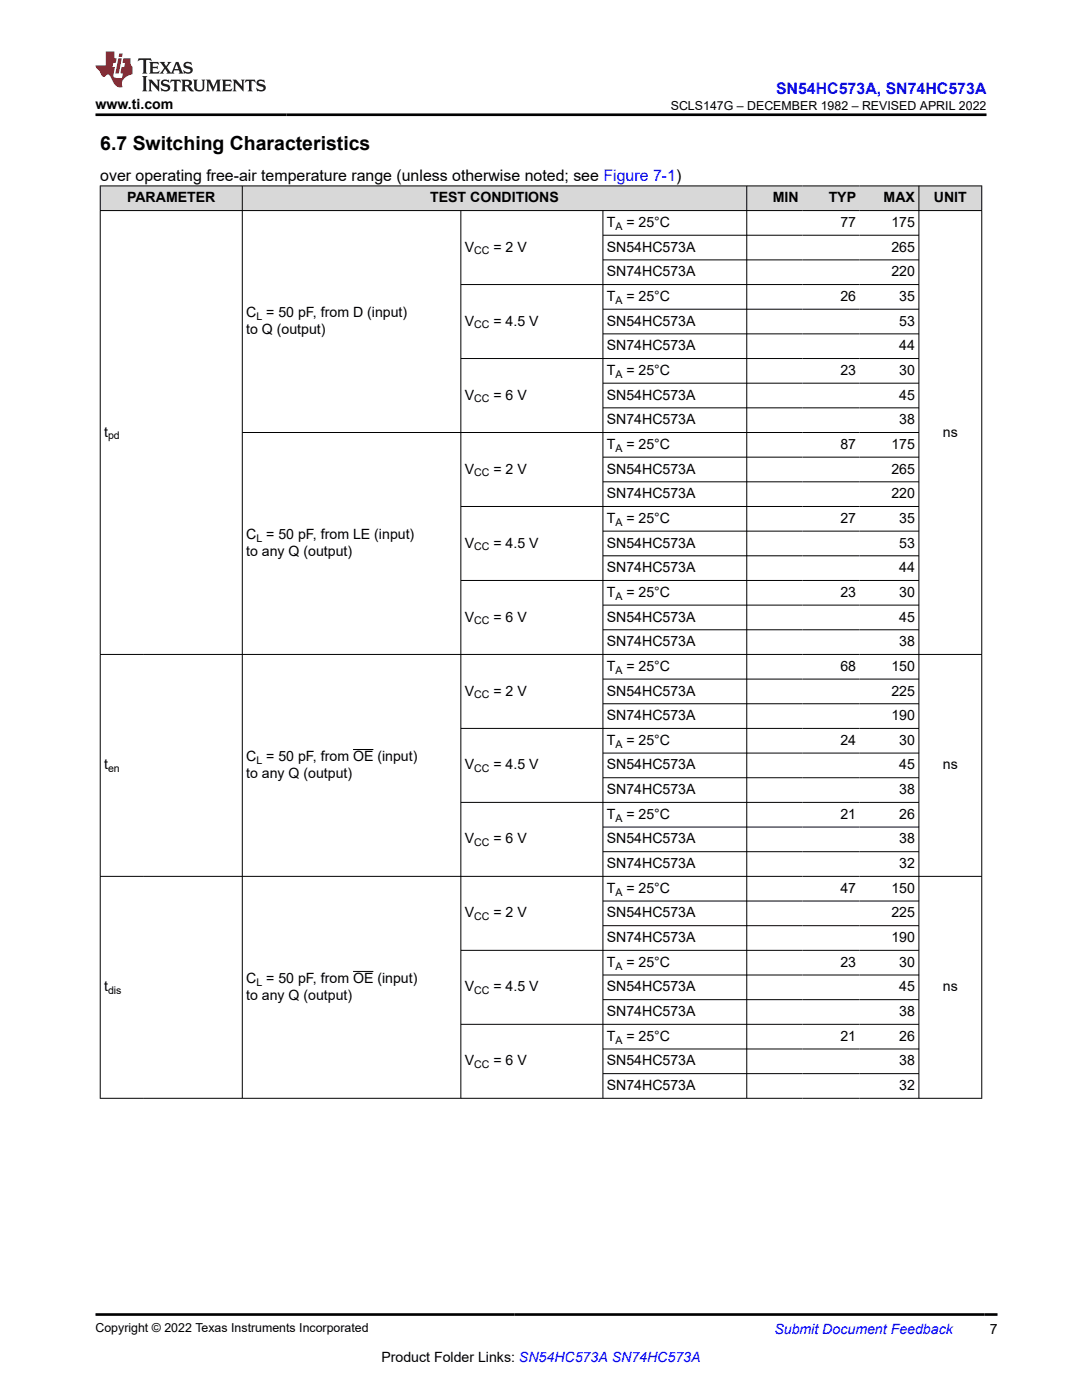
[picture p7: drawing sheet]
<svg xmlns="http://www.w3.org/2000/svg" width="216mm" height="279mm" viewBox="0 0 216 279" stroke-linecap="round" stroke-linejoin="round" font-family="sans-serif">
<g fill="#d8d8d8">
<path d="M20 37.1h175.9v4.9h-175.9z" fill-rule="evenodd"/>
<path d="M20.1 37.2h28.2v4.8h-28.2z" fill-rule="evenodd"/>
<path d="M48.4 37.2h100.5v4.8h-100.5z" fill-rule="evenodd"/>
<path d="M149.1 37.2h11v4.8h-11z" fill-rule="evenodd"/>
<path d="M160.1 37.2h11.4v4.8h-11.4z" fill-rule="evenodd"/>
<path d="M171.5 37.2h11.8v4.8h-11.8z" fill-rule="evenodd"/>
<path d="M183.4 37.2h12.4v4.8h-12.4z" fill-rule="evenodd"/>
</g>
<g fill="none" stroke="#000" stroke-width=".2">
<path d="M19.9 37.1h176.1M20 37v182.3M48.3 37v182.3M149 37v182.3M183.4 37v182.3M195.9 37v182.3M19.9 42h176.1M92 42v177.3M92 56.8h91.4M120.3 42v177.3M120.3 46.9h63.1M120.3 51.9h63.1"/>
<path d="M120.3 61.7h63.1M120.3 66.6h63.1M120.3 76.5h63.1M183.4 71.6h-91.4M48.3 86.3h135.1M120.3 81.4h63.1M120.3 91.2h63.1M120.3 96.2h63.1M92 101.1h91.4M120.3 106h63.1M120.3 110.9h63.1M183.4 115.8h-91.4"/>
<path d="M19.9 130.6h176.1M120.3 120.8h63.1M120.3 125.7h63.1M120.3 135.5h63.1M70.4 149.6h4.1M120.3 140.4h63.1M120.3 150.3h63.1M120.3 155.2h63.1M183.4 145.4h-91.4M19.9 174.9h176.1M120.3 165.1h63.1M120.3 170h63.1"/>
<path d="M120.3 179.8h63.1M183.4 160.1h-91.4M70.4 193.9h4.1M120.3 184.7h63.1M120.3 194.6h63.1M120.3 199.5h63.1M183.4 189.7h-91.4M19.9 219.2h176.1M92 204.4h91.4M120.3 209.3h63.1M120.3 214.3h63.1"/>
</g>
<path d="M27.7 11.6l-.2 .6 .5-.2h.6v.1v2.2l-.2 .4h1l-.2-.4v-2.2v-.1h.5l.5 .2-.1-.6zM29.8 12.4l.2 .3v1.6l-.2 .4h1.9l.1-.6a1.08 1.08 0 0 1-1.3 .2v-.7h.6l.4 .2v-.7l-.4 .2h-.6v-.5l.2-.2a1 1 0 0 1 1 .3l-.1-.5zM31.8 12.4l1 1.1-1 1.2h.9l-.2-.2 .4-.8 .5 .8-.2 .2h1.6l-.2-.2 .1-.5h1l.1 .5-.1 .2h.9l-.2-.4-.8-1.9h-.5l-1 2.1-.8-1.1 .9-1h-.8l.2 .2-.5 .6-.3-.6 .1-.2zM35.2 12.8l.4 1h-.8zM36.8 12.5a.65 .65 0 0 0-.2 .7 .65 .65 0 0 0 .6 .5l.7 .1 .1 .3a.79 .79 0 0 1-.7 .4 .79 .79 0 0 1-.7-.5l.1 .7 .2-.1a.93 .93 0 0 0 1.1 0 .93 .93 0 0 0 .4-.9 1.46 1.46 0 0 0-1.2-.6l-.1-.3a1.09 1.09 0 0 1 1.2 .2l-.2-.6-.1 .1-.6-.2zM28.4 15.2l.2 .4v2.2l-.2 .4h1l-.2-.4v-2.2l.2-.4zM29.6 15.9l.2 .4v1.5l-.2 .4h.8l-.3-.4v-1.3l1.7 1.8v-2l.2-.4h-.8l.2 .2 .1 1.1-1.2-1.3zM32.3 16a.65 .65 0 0 0-.2 .8 .65 .65 0 0 0 .7 .4l.6 .2 .1 .2a.79 .79 0 0 1-.7 .4 .79 .79 0 0 1-.7-.5l.1 .7 .2-.1a.93 .93 0 0 0 1.1 .1 .93 .93 0 0 0 .4-1 1.46 1.46 0 0 0-1.2-.5l-.1-.4a1.09 1.09 0 0 1 1.2 .2l-.2-.6-.1 .1-.6-.1zM34.1 15.9l-.1 .6a.63 .63 0 0 1 .7-.3l.1 1.6-.3 .4h1l-.2-.4v-1.6a.66 .66 0 0 1 .8 .3l-.1-.6zM36.2 15.9l.2 .4v1.5l-.2 .4h.9l-.2-.2v-.7h.5l.1 .2a.79 .79 0 0 0 1.2 .6l-1-.9a.61 .61 0 0 0 .6-.6 .61 .61 0 0 0-.5-.7zM36.9 16.2h.2a.47 .47 0 0 1 .5 .1 .47 .47 0 0 1 .1 .5l-.2 .1-.6 .1zM38.5 15.9l.2 .2a2.27 2.27 0 0 0 .4 2 1.04 1.04 0 0 0 1.7-.7v-1.3l.2-.2h-.8l.2 .4v1.1a.6 .6 0 0 1-.6 .6 .6 .6 0 0 1-.6-.6v-1.1l.3-.4zM41.1 15.9l.2 .4v1.5l-.2 .4h.7l-.2-.4v-1.4l.9 1.9 .8-1.9v1.4l-.2 .4h1l-.3-.4v-1.5l.3-.4h-.8l-.7 1.5-.7-1.5zM44.3 15.9l.2 .4v1.5l-.2 .4h1.9l.1-.6a1.09 1.09 0 0 1-1.3 .2v-.7h.6l.4 .2v-.6l-.4 .2h-.6v-.6l.2-.1a1.01 1.01 0 0 1 1 .3l-.1-.6zM46.4 15.9l.3 .4v1.5l-.3 .4h.8l-.2-.4v-1.3l1.6 1.8v-2l.2-.4h-.7l.2 .2v1.1l-1.2-1.3zM49 15.9l-.1 .6a.63 .63 0 0 1 .8-.3v1.6l-.3 .4h1l-.2-.4v-1.6a.66 .66 0 0 1 .8 .3l-.1-.6zM51.4 16a.65 .65 0 0 0-.2 .8 .65 .65 0 0 0 .6 .4l.6 .2 .2 .2a.79 .79 0 0 1-.8 .4 .79 .79 0 0 1-.6-.5l.1 .7 .2-.1a.93 .93 0 0 0 1 .1 .93 .93 0 0 0 .5-1 1.46 1.46 0 0 0-1.3-.5l-.1-.4a1.09 1.09 0 0 1 1.3 .2l-.2-.6-.2 .1-.5-.1z" fill="#231f20"/>
<path d="M21.1 10.3v2.7h-2.1l.1 .4 .9 1a.95 .95 0 0 0 .9 .9 .59 .59 0 0 1 .6-.4 .59 .59 0 0 1 .5 .3l.4 .8a1.59 1.59 0 0 0 2.1 1.4 1.61 1.61 0 0 1 1-2.3l1-.3-.1-1.5a1.59 1.59 0 0 1-.4-1.7h-1.4l-.2 .9h.5l-.1 .9h-.5l-.2 .9v.3l.4 .1-.2 .9h-.6a.73 .73 0 0 1-1.1-.7l.3-1.5h-.5l.2-.9h.5l.2-.9h-.5v-1.3zM23.6 11.6l-.6 3.1h.7l.6-3.1zM23.8 10.7l-.1 .6h.7l.1-.6z" fill="#ed1c24"/>
<path d="M19.1 22.9h177.8M19.1 262.3h179.9" fill="none" stroke="#000" stroke-width=".53"/>
<text font-size="3.9" x="20" y="29.9">6.7 Switching Characteristics</text>
<text font-size="3.2" fill="#00f" x="154.8" y="18.7">SN54HC573A, SN74HC573A</text>
<text font-size="3.2" x="20" y="36.1">over operating free-air temperature range (unless otherwise noted; see Figure 7-1)</text>
<g font-size="2.8">
<text x="19.1" y="21.8">www.ti.com</text>
<text x="25.3" y="40.4">PARAMETER</text>
<text x="85.8" y="40.4">TEST CONDITIONS</text>
<text x="154.2" y="40.4">MIN</text>
<text x="165.4" y="40.4">TYP</text>
<text x="176.3" y="40.4">MAX</text>
<text x="186.3" y="40.4">UNIT</text>
<text x="121.1" y="45.3">T</text>
<text x="125" y="45.3">= 25°C</text>
<text x="167.7" y="45.3">77</text>
<text x="177.9" y="45.3">175</text>
<text x="92.7" y="50.2">V</text>
<text x="98.4" y="50.2">= 2 V</text>
<text x="121.1" y="50.2">SN54HC573A</text>
<text x="177.9" y="50.2">265</text>
<text x="121.1" y="55.1">SN74HC573A</text>
<text x="177.9" y="55.1">220</text>
<text x="49.1" y="63.3">C = 50 pF, from D (input)</text>
<text x="92.7" y="65">V</text>
<text x="98.4" y="65">= 4.5 V</text>
<text x="121.1" y="60.1">T</text>
<text x="121.1" y="65">SN54HC573A</text>
<text x="125" y="60.1">= 25°C</text>
<text x="167.7" y="60.1">26</text>
<text x="179.4" y="60.1">35</text>
<text x="179.4" y="65">53</text>
<text x="49.1" y="66.7">to Q (output)</text>
<text x="121.1" y="69.9">SN74HC573A</text>
<text x="179.4" y="69.9">44</text>
<text x="121.1" y="74.8">T</text>
<text x="125" y="74.8">= 25°C</text>
<text x="167.7" y="74.8">23</text>
<text x="179.4" y="74.8">30</text>
<text x="92.7" y="79.7">V</text>
<text x="98.4" y="79.7">= 6 V</text>
<text x="121.1" y="79.7">SN54HC573A</text>
<text x="179.4" y="79.7">45</text>
<text x="20.8" y="87.1">t</text>
<text x="121.1" y="84.7">SN74HC573A</text>
<text x="121.1" y="89.6">T</text>
<text x="125" y="89.6">= 25°C</text>
<text x="167.7" y="89.6">87</text>
<text x="177.9" y="89.6">175</text>
<text x="179.4" y="84.7">38</text>
<text x="188.1" y="87.1">ns</text>
<text x="92.7" y="94.5">V</text>
<text x="98.4" y="94.5">= 2 V</text>
<text x="121.1" y="94.5">SN54HC573A</text>
<text x="177.9" y="94.5">265</text>
<text x="121.1" y="99.4">SN74HC573A</text>
<text x="177.9" y="99.4">220</text>
<text x="49.1" y="107.6">C = 50 pF, from LE (input)</text>
<text x="121.1" y="104.4">T</text>
<text x="125" y="104.4">= 25°C</text>
<text x="167.7" y="104.4">27</text>
<text x="179.4" y="104.4">35</text>
<text x="49.1" y="111">to any Q (output)</text>
<text x="92.7" y="109.3">V</text>
<text x="98.4" y="109.3">= 4.5 V</text>
<text x="121.1" y="109.3">SN54HC573A</text>
<text x="179.4" y="109.3">53</text>
<text x="121.1" y="114.2">SN74HC573A</text>
<text x="121.1" y="119.1">T</text>
<text x="125" y="119.1">= 25°C</text>
<text x="167.7" y="119.1">23</text>
<text x="179.4" y="114.2">44</text>
<text x="179.4" y="119.1">30</text>
<text x="92.7" y="124">V</text>
<text x="98.4" y="124">= 6 V</text>
<text x="121.1" y="124">SN54HC573A</text>
<text x="179.4" y="124">45</text>
<text x="121.1" y="129">SN74HC573A</text>
<text x="179.4" y="129">38</text>
<text x="121.1" y="133.9">T</text>
<text x="125" y="133.9">= 25°C</text>
<text x="167.7" y="133.9">68</text>
<text x="177.9" y="133.9">150</text>
<text x="92.7" y="138.8">V</text>
<text x="98.4" y="138.8">= 2 V</text>
<text x="121.1" y="138.8">SN54HC573A</text>
<text x="121.1" y="143.7">SN74HC573A</text>
<text x="177.9" y="138.8">225</text>
<text x="177.9" y="143.7">190</text>
<text x="121.1" y="148.6">T</text>
<text x="125" y="148.6">= 25°C</text>
<text x="167.7" y="148.6">24</text>
<text x="179.4" y="148.6">30</text>
<text x="20.8" y="153.6">t</text>
<text x="49.1" y="151.9">C = 50 pF, from OE (input)</text>
<text x="49.1" y="155.3">to any Q (output)</text>
<text x="92.7" y="153.6">V</text>
<text x="98.4" y="153.6">= 4.5 V</text>
<text x="121.1" y="153.6">SN54HC573A</text>
<text x="179.4" y="153.6">45</text>
<text x="188.1" y="153.6">ns</text>
<text x="121.1" y="158.5">SN74HC573A</text>
<text x="179.4" y="158.5">38</text>
<text x="121.1" y="163.4">T</text>
<text x="125" y="163.4">= 25°C</text>
<text x="167.7" y="163.4">21</text>
<text x="179.4" y="163.4">26</text>
<text x="92.7" y="168.3">V</text>
<text x="98.4" y="168.3">= 6 V</text>
<text x="121.1" y="168.3">SN54HC573A</text>
<text x="121.1" y="173.3">SN74HC573A</text>
<text x="179.4" y="168.3">38</text>
<text x="179.4" y="173.3">32</text>
<text x="121.1" y="178.2">T</text>
<text x="125" y="178.2">= 25°C</text>
<text x="167.7" y="178.2">47</text>
<text x="177.9" y="178.2">150</text>
<text x="92.7" y="183.1">V</text>
<text x="98.4" y="183.1">= 2 V</text>
<text x="121.1" y="183.1">SN54HC573A</text>
<text x="177.9" y="183.1">225</text>
<text x="121.1" y="188">SN74HC573A</text>
<text x="177.9" y="188">190</text>
<text x="20.8" y="197.9">t</text>
<text x="49.1" y="196.2">C = 50 pF, from OE (input)</text>
<text x="92.7" y="197.9">V</text>
<text x="98.4" y="197.9">= 4.5 V</text>
<text x="121.1" y="192.9">T</text>
<text x="121.1" y="197.9">SN54HC573A</text>
<text x="125" y="192.9">= 25°C</text>
<text x="167.7" y="192.9">23</text>
<text x="179.4" y="192.9">30</text>
<text x="179.4" y="197.9">45</text>
<text x="188.1" y="197.9">ns</text>
<text x="49.1" y="199.6">to any Q (output)</text>
<text x="121.1" y="202.8">SN74HC573A</text>
<text x="179.4" y="202.8">38</text>
<text x="121.1" y="207.7">T</text>
<text x="125" y="207.7">= 25°C</text>
<text x="167.7" y="207.7">21</text>
<text x="179.4" y="207.7">26</text>
<text x="92.7" y="212.6">V</text>
<text x="98.4" y="212.6">= 6 V</text>
<text x="121.1" y="212.6">SN54HC573A</text>
<text x="179.4" y="212.6">38</text>
<text x="121.1" y="217.5">SN74HC573A</text>
<text x="179.4" y="217.5">32</text>
<text x="197.5" y="266.1">7</text>
<text x="76.1" y="271.7">Product Folder Links: SN54HC573A SN74HC573A</text>
</g>
<text font-size="2.8" fill="#00f" x="154.5" y="266.2">Submit Document Feedback</text>
<g font-size="2.5">
<text x="133.8" y="21.9">SCLS147G – DECEMBER 1982 – REVISED APRIL 2022</text>
<text x="19.1" y="265.9">Copyright © 2022 Texas Instruments Incorporated</text>
</g>
<g font-size="2.1">
<text x="122.8" y="45.9">A</text>
<text x="94.6" y="50.8">CC</text>
<text x="51.2" y="63.9">L</text>
<text x="94.6" y="65.5">CC</text>
<text x="122.8" y="60.6">A</text>
<text x="122.8" y="75.4">A</text>
<text x="94.6" y="80.3">CC</text>
<text x="21.6" y="87.7">pd</text>
<text x="94.6" y="95.1">CC</text>
<text x="122.8" y="90.2">A</text>
<text x="122.8" y="104.9">A</text>
<text x="51.2" y="108.1">L</text>
<text x="94.6" y="109.8">CC</text>
<text x="122.8" y="119.7">A</text>
<text x="94.6" y="124.6">CC</text>
<text x="122.8" y="134.4">A</text>
<text x="94.6" y="139.4">CC</text>
<text x="122.8" y="149.2">A</text>
<text x="21.6" y="154.1">en</text>
<text x="51.2" y="152.4">L</text>
<text x="94.6" y="154.1">CC</text>
<text x="122.8" y="164">A</text>
<text x="94.6" y="168.9">CC</text>
<text x="122.8" y="178.7">A</text>
<text x="94.6" y="183.7">CC</text>
<text x="51.2" y="196.7">L</text>
<text x="122.8" y="193.5">A</text>
<text x="21.6" y="198.4">dis</text>
<text x="94.6" y="198.4">CC</text>
<text x="122.8" y="208.3">A</text>
<text x="94.6" y="213.2">CC</text>
</g>
</svg>
